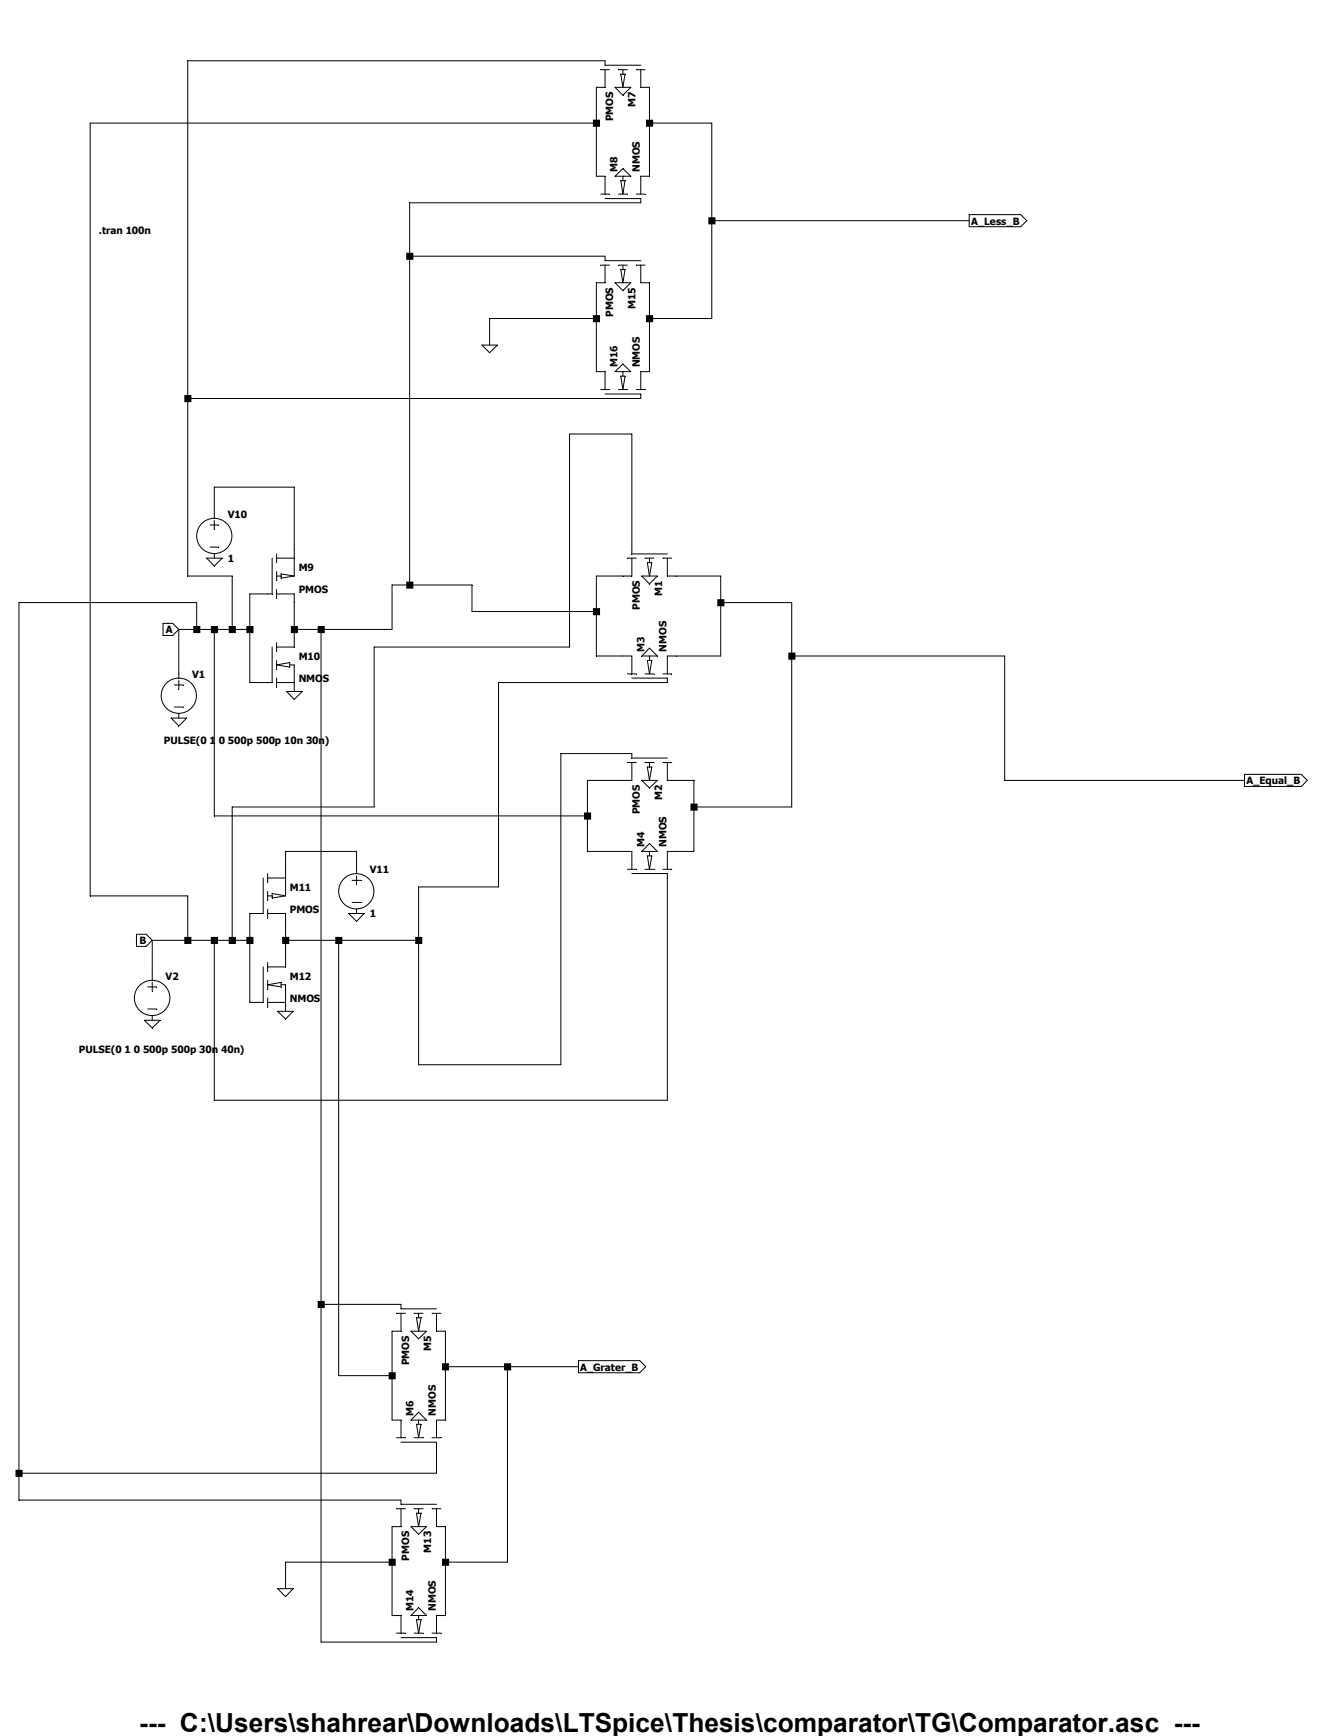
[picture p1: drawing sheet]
<svg xmlns="http://www.w3.org/2000/svg" width="216mm" height="279mm" viewBox="0 0 216 279" stroke-linecap="round" stroke-linejoin="round" font-family="sans-serif">
<g fill="none" stroke="#000" stroke-width=".16">
<path d="M96 19.8h-81.5v124.4h15.7v7.1M96.7 11.2h1.4M97.4 11.2v2.9h-1.4v14.3h1.4v2.8M99 14.1h2.6l-1.3 1.2zM99.6 11.2h1.4M99.9 11.9h.7l-.3 2.2zM100.3 11.2v.7M102.4 11.2h1.4M103.2 10.5h-5.8v-.7h-67.2v82.9h7.2v8.6M103.2 11.2v2.9h1.4v14.3h-1.4v2.8M104.6 19.8h10v31.5h-10M96.7 31.2h1.4"/>
<path d="M97.4 32h5.8v.6h-37.2v61.5M99 28.4l1.3-1.3 1.3 1.3zM99.6 31.2h1.4M99.9 29.1h.7l-.3 2.1zM100.3 28.4v.7M102.4 31.2h1.4M114.6 35.5h41.4M156 34.5h8.3l1 1-1 1h-8.3zM66 41.2h31.4v.8h5.8M77.6 55.5h2.5l-1.3 1.3zM96 51.3h-17.2v4.2M96.7 42.7h1.4"/>
<path d="M97.4 42.7v2.8h-1.4v14.3h1.4v2.9M99 45.5h2.6l-1.3 1.3zM99 59.8l1.3-1.2 1.3 1.2zM99.6 42.7h1.4M99.9 43.4h.7l-.3 2.1zM100.3 42.7v.7M100.3 59.8v.7M102.4 42.7h1.4M103.2 42.7v2.8h1.4v14.3h-1.4v2.9M96.7 62.7h1.4M97.4 63.4h5.8v.7h-73M99.6 62.7h1.4"/>
<path d="M99.9 60.5h.7l-.3 2.2zM102.4 62.7h1.4M33.3 89.8h2.5l-1.3 1.3zM33.8 84.5h1.4M33.8 88.1h1.4M34.5 83.4v-5h12.9v14.3M34.5 83.8v1.4M34.5 89.2v.6M43.8 89.8v5.8h-3.6v14.3h3.6v-5.8M44.5 95.6h2.9v8.5h-2.9M44.5 92.7h.8M44.5 89.2v1.4"/>
<path d="M44.5 92v1.4M44.5 94.9v1.4M44.5 89.8h2.9M45.3 92.4l2.1 .3-2.1 .3zM96 98.4h-20v-4.3h-12.9v7.2h-15.7M101 89.8h1.4M101.7 89.8v2.9h-5.7v12.9h5.7v2.9M103.3 92.7h2.5l-1.2 1.3zM103.8 89.8h1.5M104.2 90.6h.7l-.3 2.1zM104.6 89.8v.8M106.7 89.8h1.5"/>
<path d="M107.4 89.8v2.9h8.6v12.9h-8.6v2.9M107.4 89.2h-5.7v-19.4h-10v34.3h-31.5v25.8h-22.8v21.4M116 97h11.5v32.9h-15.8M26.2 100.3h1.6l1 1-1 1h-1.6zM27.6 115.6h2.5l-1.3 1.2zM28.1 110.2h1.4M28.1 113.8h1.4M28.8 101.3v7.8M28.8 109.5v1.5M28.8 114.9v.7M28.8 101.3h11.4M31.7 101.3v-4.3h-28.7v144.4h61.6v.7h5.7"/>
<path d="M34.5 101.3v30h60.1M44.5 103.4v1.5M44.5 106.3v1.4M44.5 109.1v1.5M44.5 109.9h2.9M44.5 107l2.2-.4v.8zM46.1 111.3h2.5l-1.2 1.3zM46.7 107h.7v4.3M51.7 101.3v163h18.6v-.7h-5.7M101 108.5h1.4M101.7 109.1h5.7v.8h-27.1v32.8h-12.9v28.7h22.9v-50.1h11.4v.7h5.7M103.8 108.5h1.5"/>
<path d="M104.2 106.3h.7l-.3 2.2zM104.6 105.6v.7M104.6 104.3l1.2 1.3h-2.5zM106.7 108.5h1.5M127.5 105.6h34.3v20h38.6M101 122.7h1.4M101 139.9h1.4M101.7 122.7v2.9h-7.1v11.4h7.1v2.9M103.3 125.6h2.5l-1.2 1.2zM103.8 122.7h1.5M103.8 139.9h1.5M104.2 123.4h.7l-.3 2.2z"/>
<path d="M104.2 137.8h.7l-.3 2.1zM104.6 122.7v.7M104.6 137v.8M104.6 135.8l1.2 1.2h-2.5zM106.7 122.7h1.5M106.7 139.9h1.5M107.4 122.7v2.9h4.3v11.4h-4.3v2.9M200.4 124.6h9.1l1 1-1 1h-9.1zM22 150.4h1.5l1 .9-1 1h-1.5zM23.8 158.8h1.4M24.5 151.3v6.5M24.5 158.1v1.5"/>
<path d="M24.5 151.3h15.7M42.4 141.3v5.7h-2.2v14.3h2.2v-5.7M43.1 158.5l2.2-.4v.7zM43.1 147h2.9v8.6h-2.9M43.1 144.2h.7M43.1 140.6v1.4M43.1 143.5v1.4M43.1 146.3v1.4M43.1 154.9v1.4M43.1 157.8v1.4M43.1 141.3h2.9M43.8 143.8l2.2 .4-2.2 .3z"/>
<path d="M45.3 158.5h.7v4.3M46 151.3h21.4M54.5 151.3v70.1h8.6M56.1 147h2.5l-1.2 1.3zM56.7 141.7h1.4M56.7 145.2h1.4M57.4 140.6v-3.6h-11.4v7.2M57.4 141v1.4M57.4 146.3v.7M101.7 140.6h5.7v36.5h-72.9v-25.8M23.2 164.2h2.6l-1.3 1.2zM23.8 162.4h1.4"/>
<path d="M24.5 163.5v.7M43.1 160.6v1.5M43.1 161.3h2.9M44.7 162.8h2.5l-1.2 1.2zM51.7 209.9h12.9v.8h5.7M63.8 211.4h1.5M64.6 211.4v2.8h-1.5v14.4h1.5v2.8M66.2 214.2h2.5l-1.3 1.3zM66.7 211.4h1.4M67.1 212.1h.7l-.4 2.1zM67.4 211.4v.7M69.6 211.4h1.4"/>
<path d="M70.3 211.4v2.8h1.4v14.4h-1.4v2.8M71.7 220h21.4M81.7 220v31.4h-10M93.1 219h9.9l1 1-1 .9h-9.9zM63.8 231.4h1.5M64.6 232.1h5.7v5h-67.3M66.7 231.4h1.4M67.1 229.2h.7l-.4 2.2zM67.4 228.6v.6M67.4 227.3l1.3 1.3h-2.5zM69.6 231.4h1.4M44.7 255.7h2.5l-1.2 1.3z"/>
<path d="M63.1 251.4h-17.1v4.3M63.8 242.8h1.5M64.6 242.8v2.9h-1.5v14.3h1.5v2.8M66.2 245.7h2.5l-1.3 1.2zM66.7 242.8h1.4M67.1 243.5h.7l-.4 2.2zM67.4 242.8v.7M67.4 258.7l1.3 1.3h-2.5zM69.6 242.8h1.4M70.3 242.8v2.9h1.4v14.3h-1.4v2.8M63.8 262.8h1.5M66.7 262.8h1.4"/>
<path d="M67.1 260.7h.7l-.4 2.1zM67.4 260v.7M69.6 262.8h1.4"/>
<circle cx="34.5" cy="86.3" r="2.84"/>
<circle cx="28.8" cy="112" r="2.84"/>
<circle cx="57.4" cy="143.4" r="2.84"/>
<circle cx="24.5" cy="160.6" r="2.85"/>
</g>
<path d="M2.5 236.6h1.1v1.1h-1.1zM29.7 63.6h1.1v1.1h-1.1zM29.7 150.8h1.1v1.1h-1.1zM31.1 100.8h1.2v1.1h-1.2zM34 100.8h1.1v1.1h-1.1zM34 150.8h1.1v1.1h-1.1zM36.8 100.8h1.2v1.1h-1.2zM36.8 150.8h1.2v1.1h-1.2zM39.7 100.8h1.1v1.1h-1.1zM39.7 150.8h1.1v1.1h-1.1zM45.4 150.8h1.2v1.1h-1.2zM46.8 100.8h1.2v1.1h-1.2zM51.1 100.8h1.2v1.1h-1.2zM51.1 209.4h1.2v1.1h-1.2zM54 150.8h1.1v1.1h-1.1zM62.6 220.9h1.1v1.1h-1.1zM62.6 250.9h1.1v1.1h-1.1zM65.4 40.7h1.1v1.1h-1.1zM65.4 93.6h1.1v1.1h-1.1zM66.8 150.8h1.2v1.1h-1.2zM71.2 219.4h1.1v1.2h-1.1zM71.2 250.9h1.1v1.1h-1.1zM81.2 219.4h1.1v1.2h-1.1zM94 130.8h1.2v1.1h-1.2zM95.5 19.3h1.1v1.1h-1.1zM95.5 50.7h1.1v1.2h-1.1zM95.5 97.9h1.1v1.1h-1.1zM104 19.3h1.2v1.1h-1.2zM104 50.7h1.2v1.2h-1.2zM111.2 129.3h1.1v1.2h-1.1zM114 35h1.2v1.1h-1.2zM115.5 96.4h1.1v1.2h-1.1zM126.9 105h1.2v1.2h-1.2z" fill-rule="evenodd" fill="#000"/>
<text font-size="4.2" x="22.4" y="278.7">--- C:\Users\shahrear\Downloads\LTSpice\Thesis\comparator\TG\Comparator.asc ---</text>
<g font-size="1.6">
<text x="102.3" y="17.2" transform="rotate(-90 102.3 17.2)">M7</text>
<text x="98.7" y="19.5" transform="rotate(-90 98.7 19.5)">PMOS</text>
<text x="99.4" y="27.6" transform="rotate(-90 99.4 27.6)">M8</text>
<text x="103" y="27.6" transform="rotate(-90 103 27.6)">NMOS</text>
<text x="15.9" y="37.6">.tran 100n</text>
<text x="156.3" y="36.2">A_Less_B</text>
<text x="98.7" y="51" transform="rotate(-90 98.7 51)">PMOS</text>
<text x="102.3" y="49.7" transform="rotate(-90 102.3 49.7)">M15</text>
<text x="99.4" y="59.1" transform="rotate(-90 99.4 59.1)">M16</text>
<text x="103" y="59.1" transform="rotate(-90 103 59.1)">NMOS</text>
<text x="36.7" y="83.4">V10</text>
<text x="36.7" y="90.5">1</text>
<text x="48.1" y="91.9">M9</text>
<text x="48.1" y="95.5">PMOS</text>
<text x="106.6" y="95.9" transform="rotate(-90 106.6 95.9)">M1</text>
<text x="26.7" y="101.9">A</text>
<text x="103" y="98.2" transform="rotate(-90 103 98.2)">PMOS</text>
<text x="48.1" y="106.2">M10</text>
<text x="103.8" y="104.9" transform="rotate(-90 103.8 104.9)">M3</text>
<text x="107.3" y="104.9" transform="rotate(-90 107.3 104.9)">NMOS</text>
<text x="30.9" y="109.1">V1</text>
<text x="48.1" y="109.8">NMOS</text>
<text x="26.4" y="119.8">PULSE(0 1 0 500p 500p 10n 30n)</text>
<text x="103" y="131.1" transform="rotate(-90 103 131.1)">PMOS</text>
<text x="106.6" y="128.8" transform="rotate(-90 106.6 128.8)">M2</text>
<text x="200.7" y="126.2">A_Equal_B</text>
<text x="103.8" y="136.3" transform="rotate(-90 103.8 136.3)">M4</text>
<text x="107.3" y="136.3" transform="rotate(-90 107.3 136.3)">NMOS</text>
<text x="46.7" y="143.4">M11</text>
<text x="59.5" y="140.5">V11</text>
<text x="46.7" y="147">PMOS</text>
<text x="59.5" y="147.7">1</text>
<text x="22.4" y="152">B</text>
<text x="26.7" y="157.7">V2</text>
<text x="46.7" y="157.7">M12</text>
<text x="46.7" y="161.2">NMOS</text>
<text x="12.7" y="169.5">PULSE(0 1 0 500p 500p 30n 40n)</text>
<text x="65.9" y="219.7" transform="rotate(-90 65.9 219.7)">PMOS</text>
<text x="69.4" y="217.4" transform="rotate(-90 69.4 217.4)">M5</text>
<text x="93.4" y="220.6">A_Grater_B</text>
<text x="66.5" y="227.8" transform="rotate(-90 66.5 227.8)">M6</text>
<text x="70.1" y="227.8" transform="rotate(-90 70.1 227.8)">NMOS</text>
<text x="65.9" y="251.2" transform="rotate(-90 65.9 251.2)">PMOS</text>
<text x="69.4" y="249.9" transform="rotate(-90 69.4 249.9)">M13</text>
<text x="66.5" y="259.3" transform="rotate(-90 66.5 259.3)">M14</text>
<text x="70.1" y="259.3" transform="rotate(-90 70.1 259.3)">NMOS</text>
</g>
</svg>
